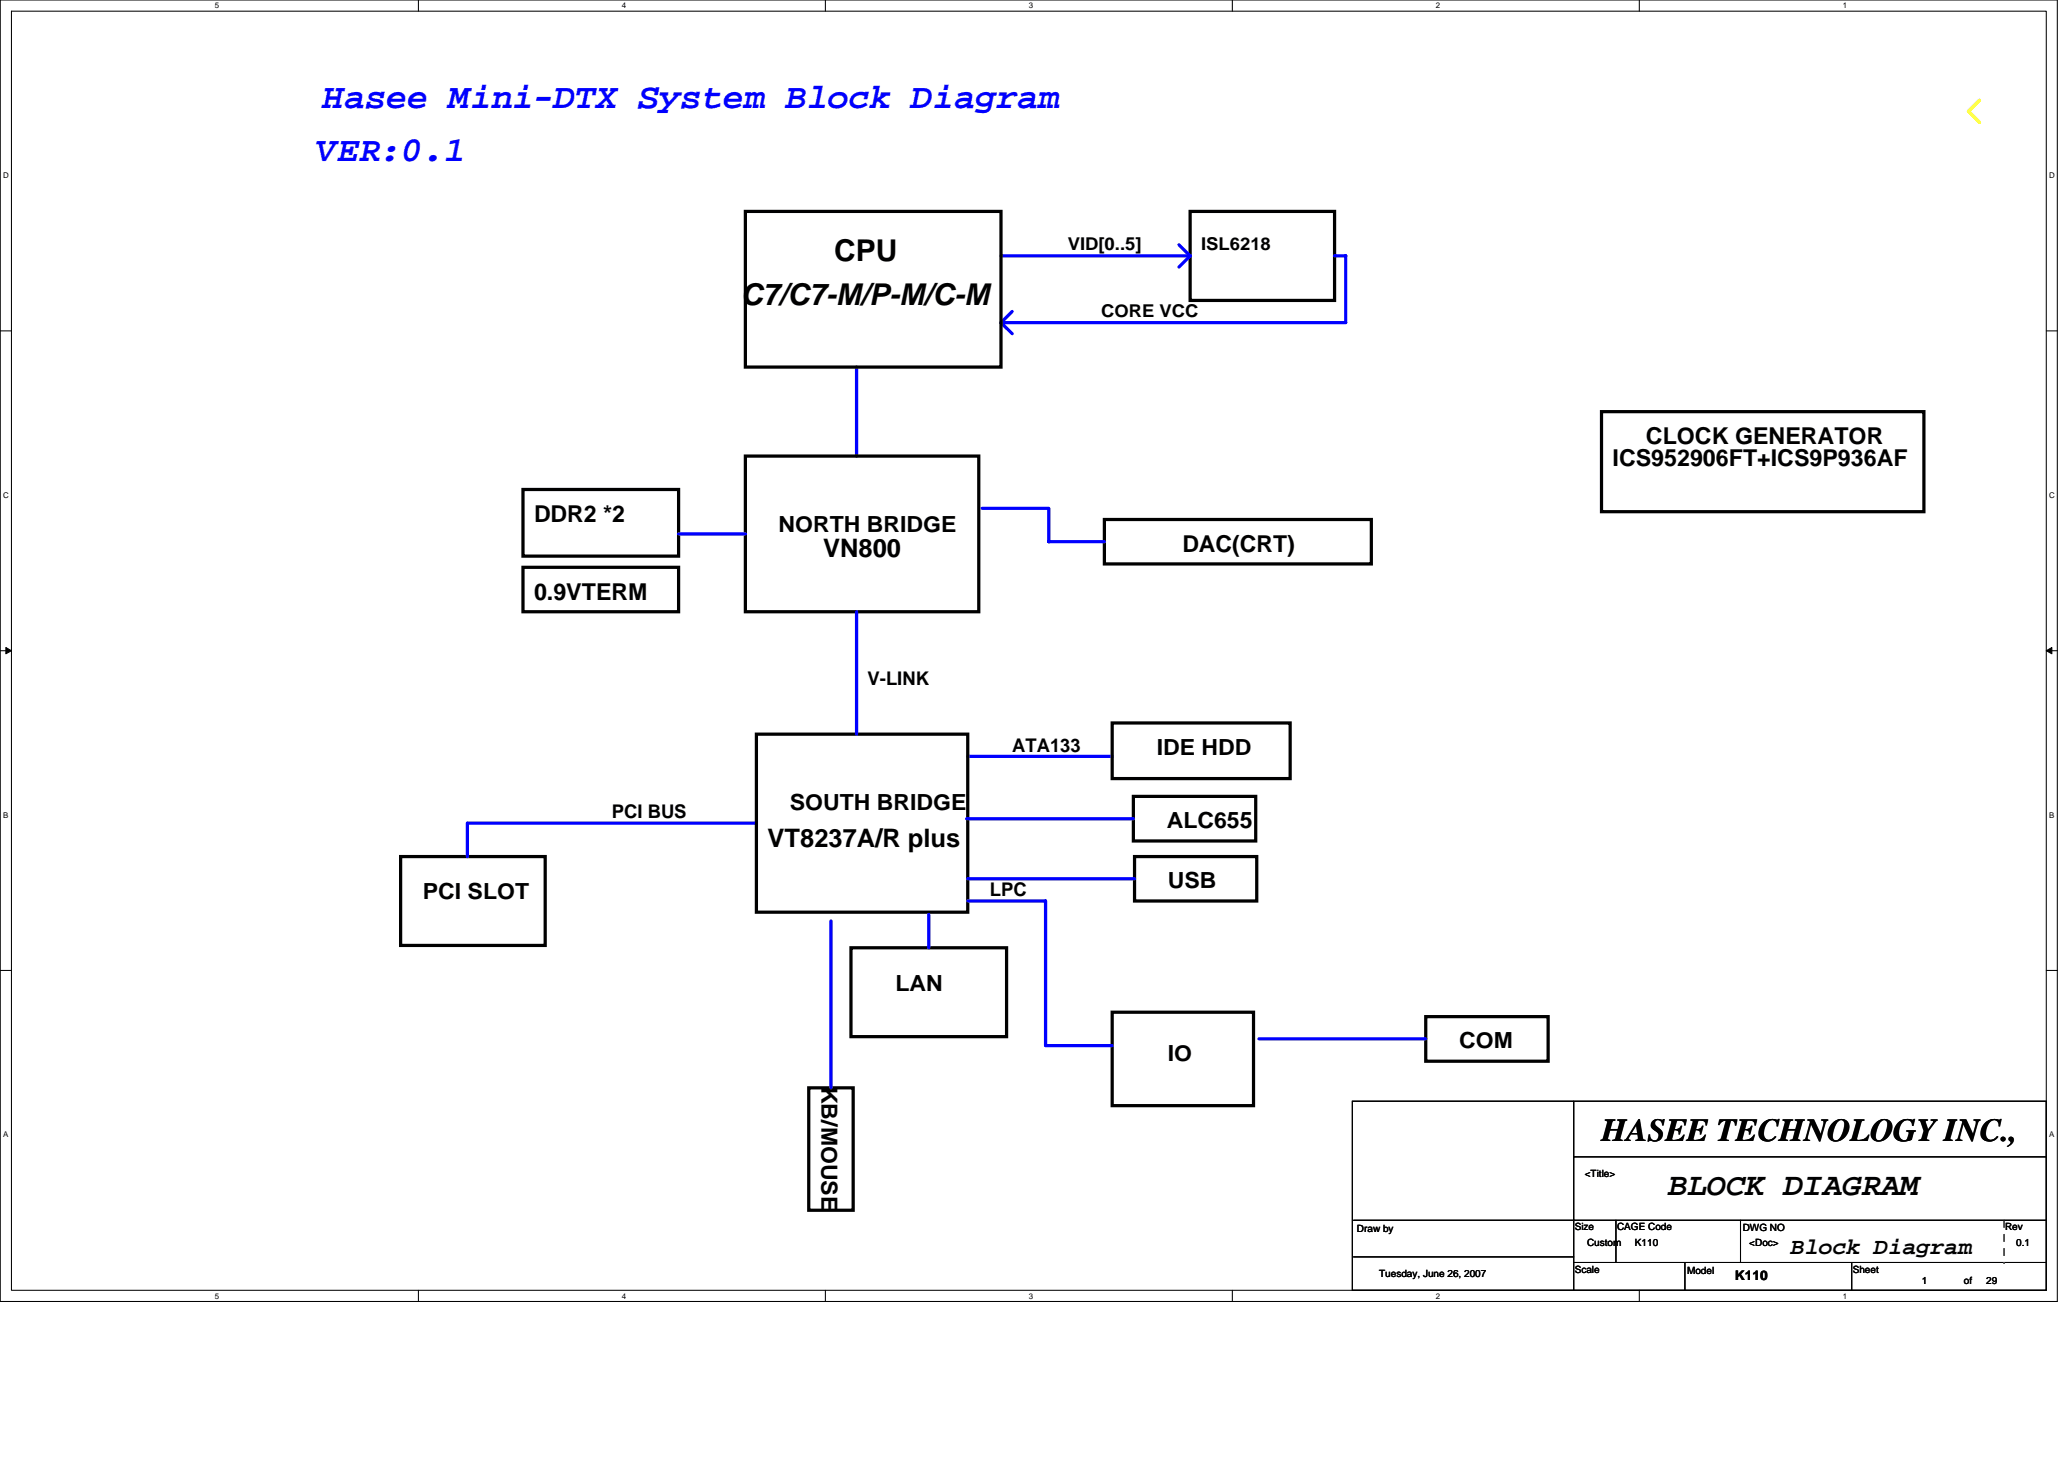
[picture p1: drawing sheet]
<svg xmlns="http://www.w3.org/2000/svg" width="297mm" height="210mm" viewBox="0 0 297 210" stroke-linecap="round" stroke-linejoin="round" font-family="sans-serif">
<path d="M0 0h296.1v187.2h-296.1zM1.6 1.6h292.9v184h-292.9z" fill="none" stroke="#000" stroke-width=".15"/>
<g fill="#fff">
<path d="M30.9 .2h.6v1.2h-.6z"/>
<path d="M30.9 185.8h.6v1.3h-.6z"/>
</g>
<path d="M60.2 0v1.6M60.2 185.6v1.6" fill="none" stroke="#000" stroke-width=".15"/>
<g fill="#fff">
<path d="M89.5 .2h.6v1.2h-.6z"/>
<path d="M89.5 185.8h.6v1.3h-.6z"/>
</g>
<path d="M118.8 0v1.6M118.8 185.6v1.6" fill="none" stroke="#000" stroke-width=".15"/>
<g fill="#fff">
<path d="M148.1 .2h.6v1.2h-.6z"/>
<path d="M148.1 185.8h.6v1.3h-.6z"/>
</g>
<path d="M177.4 0v1.6M177.4 185.6v1.6" fill="none" stroke="#000" stroke-width=".15"/>
<g fill="#fff">
<path d="M206.6 .2h.6v1.2h-.6z"/>
<path d="M206.6 185.8h.6v1.3h-.6z"/>
</g>
<path d="M235.9 0v1.6M235.9 185.6v1.6" fill="none" stroke="#000" stroke-width=".15"/>
<g fill="#fff">
<path d="M265.2 .2h.6v1.2h-.6z"/>
<path d="M265.2 185.8h.6v1.3h-.6z"/>
<path d="M.4 24.6h.8v1.3h-.8z"/>
<path d="M294.9 24.6h.8v1.3h-.8z"/>
<path d="M.4 70.6h.8v1.3h-.8z"/>
<path d="M294.9 70.6h.8v1.3h-.8z"/>
</g>
<path d="M0 47.6h1.6M294.5 47.6h1.6" fill="none" stroke="#000" stroke-width=".15"/>
<g fill="#fff">
<path d="M.4 116.6h.8v1.3h-.8z"/>
<path d="M294.9 116.6h.7v1.3h-.7z"/>
</g>
<path d="M0 93.6h1.6M294.5 93.6h1.6" fill="none" stroke="#000" stroke-width=".15"/>
<path d="M.8 93.2l.8 .4-.8 .5zM294.5 93.6l.8-.4v.9z" fill="#000" stroke="#000" stroke-width=".14"/>
<g fill="#fff">
<path d="M.4 162.6h.8v1.3h-.8z"/>
<path d="M294.9 162.6h.7v1.3h-.7z"/>
</g>
<path d="M0 139.6h1.6M294.5 139.6h1.6M194.6 158.4h99.9v27.2h-99.9zM226.5 158.4v27.2M194.8 175.6h99.7M226.5 166.4h68M232.6 175.6v6M250.5 175.6v6M194.8 180.8h31.7M226.5 181.6h68M242.5 181.6v4M266.5 181.6v4" fill="none" stroke="#000" stroke-width=".15"/>
<path d="M288.4 175.6v6M288.4 181.6h.1" fill="none" stroke="#fff" stroke-width=".14" stroke-dasharray="1 1 1 1 1 1 1 1"/>
<path d="M288.4 175.6v6M288.4 181.6h.1" fill="none" stroke="#000" stroke-width=".14" stroke-dasharray="1 1 1 1 1 1 1 1"/>
<path d="M284.9 14.4l-1.6 1.6 1.6 1.6" fill="none" stroke="#ff0" stroke-width=".47"/>
<g fill="none" stroke="#000" stroke-width=".47">
<path d="M107.3 30.4h36.8v22.4h-36.8zM171.3 30.4h20.8v12.8h-20.8zM230.5 59.2h46.4v14.4h-46.4zM75.3 70.4h22.4v9.6h-22.4zM107.3 65.6h33.6v22.4h-33.6zM158.9 74.7h38.5v6.4h-38.5zM75.3 81.6h22.4v6.4h-22.4zM108.9 105.6h30.4v25.6h-30.4zM160.1 104h25.6v8h-25.6zM163.1 114.6h17.6v6.4h-17.6zM57.7 123.2h20.8v12.8h-20.8zM122.5 136.4h22.4v12.7h-22.4z"/>
<path d="M163.3 123.2h17.6v6.4h-17.6zM116.4 156.5h6.4v17.6h-6.4zM160.1 145.6h20.3v13.5h-20.3zM205.2 146.3h17.6v6.4h-17.6z"/>
</g>
<g fill="none" stroke="#00f" stroke-width=".47">
<path d="M144.1 36.8h27.2M169.7 35.2l1.6 1.6M171.3 36.8l-1.6 1.6M192.1 36.8h1.6v9.6h-49.6M123.3 52.8v12.8M144.1 46.4l1.6 1.6M145.7 44.8l-1.6 1.6M97.7 76.8h9.6M141.3 73.1h9.6v4.8h8M123.3 88v17.6M108.9 118.4h-41.6v4.8M139.1 117.8h24"/>
<path d="M139.3 108.8h20.8M119.6 132.5v24M133.7 131.6v4.8M139.3 129.6h11.2v20.8h9.6M139.3 126.4h24M181.2 149.5h24"/>
</g>
<g font-size="5.1" fill="#00f">
<text x="46.5" y="15.5">Hasee Mini-DTX System Block Diagram</text>
<text x="45.7" y="23.2">VER:0.1</text>
</g>
<g font-size="4.6">
<text x="230.5" y="164.2">HASEE TECHNOLOGY INC.,</text>
<text x="240.1" y="172">BLOCK DIAGRAM</text>
</g>
<g font-size="4.3">
<text x="120.1" y="37.6">CPU</text>
<text x="106.6" y="43.8">C7/C7-M/P-M/C-M</text>
</g>
<g font-size="3.7">
<text x="118.5" y="80.2">VN800</text>
<text x="110.5" y="121.8">VT8237A/R plus</text>
</g>
<g font-size="3.3">
<text x="236.9" y="63.9">CLOCK GENERATOR</text>
<text x="232.1" y="67.1">ICS952906FT+ICS9P936AF</text>
<text x="76.9" y="75.1">DDR2 *2</text>
<text x="170.2" y="79.4">DAC(CRT)</text>
<text x="76.9" y="86.3">0.9VTERM</text>
<text x="257.7" y="180.4">Block Diagram</text>
</g>
<g font-size="3.2">
<text x="112.1" y="76.6">NORTH BRIDGE</text>
<text x="166.5" y="108.6">IDE HDD</text>
<text x="113.7" y="116.6">SOUTH BRIDGE</text>
<text x="167.9" y="119.1">ALC655</text>
<text x="60.9" y="129.4">PCI SLOT</text>
<text x="168.1" y="127.8">USB</text>
<text x="128.9" y="142.5">LAN</text>
<text x="168.1" y="152.6">IO</text>
<text x="210" y="150.8">COM</text>
<text x="118.2" y="156.4" transform="rotate(90 118.2 156.4)">KB/MOUSE</text>
</g>
<g font-size="2.7">
<text x="124.9" y="98.5">V-LINK</text>
<text x="145.7" y="108.1">ATA133</text>
<text x="88" y="117.8">PCI BUS</text>
<text x="142.5" y="128.9">LPC</text>
</g>
<g font-size="2.5">
<text x="153.7" y="36">VID[0..5]</text>
<text x="172.9" y="36">ISL6218</text>
<text x="158.5" y="45.6">CORE VCC</text>
</g>
<text font-size="1.9" x="249.7" y="184.2">K110</text>
<g font-size="1.4">
<text x="228.1" y="169.3">&lt;Title&gt;</text>
<text x="195.3" y="177.3">Draw by</text>
<text x="226.6" y="177">Size</text>
<text x="228.4" y="179.2">Custom</text>
<text x="232.7" y="177">CAGE Code</text>
<text x="235.3" y="179.2">K110</text>
<text x="250.8" y="177.2">DWG NO</text>
<text x="251.8" y="179.2">&lt;Doc&gt;</text>
<text x="288.6" y="177">Rev</text>
<text x="290.2" y="179.2">0.1</text>
<text x="198.5" y="183.7">Tuesday, June 26, 2007</text>
<text x="226.6" y="183.1">Scale</text>
<text x="242.8" y="183.2">Model</text>
<text x="266.6" y="183.1">Sheet</text>
<text x="276.6" y="184.7">1</text>
<text x="282.6" y="184.7">of</text>
<text x="285.9" y="184.7">29</text>
</g>
<g font-size="1.1">
<text x="30.9" y="1.2">5</text>
<text x="89.5" y="1.2">4</text>
<text x="148.1" y="1.2">3</text>
<text x="206.6" y="1.2">2</text>
<text x="265.2" y="1.2">1</text>
<text x=".4" y="25.6">D</text>
<text x="294.9" y="25.6">D</text>
<text x=".4" y="71.6">C</text>
<text x="294.9" y="71.6">C</text>
<text x=".4" y="117.6">B</text>
<text x="294.9" y="117.6">B</text>
<text x=".4" y="163.6">A</text>
<text x="294.9" y="163.6">A</text>
<text x="30.9" y="186.8">5</text>
<text x="89.5" y="186.8">4</text>
<text x="148.1" y="186.8">3</text>
<text x="206.6" y="186.8">2</text>
<text x="265.2" y="186.8">1</text>
</g>
</svg>
